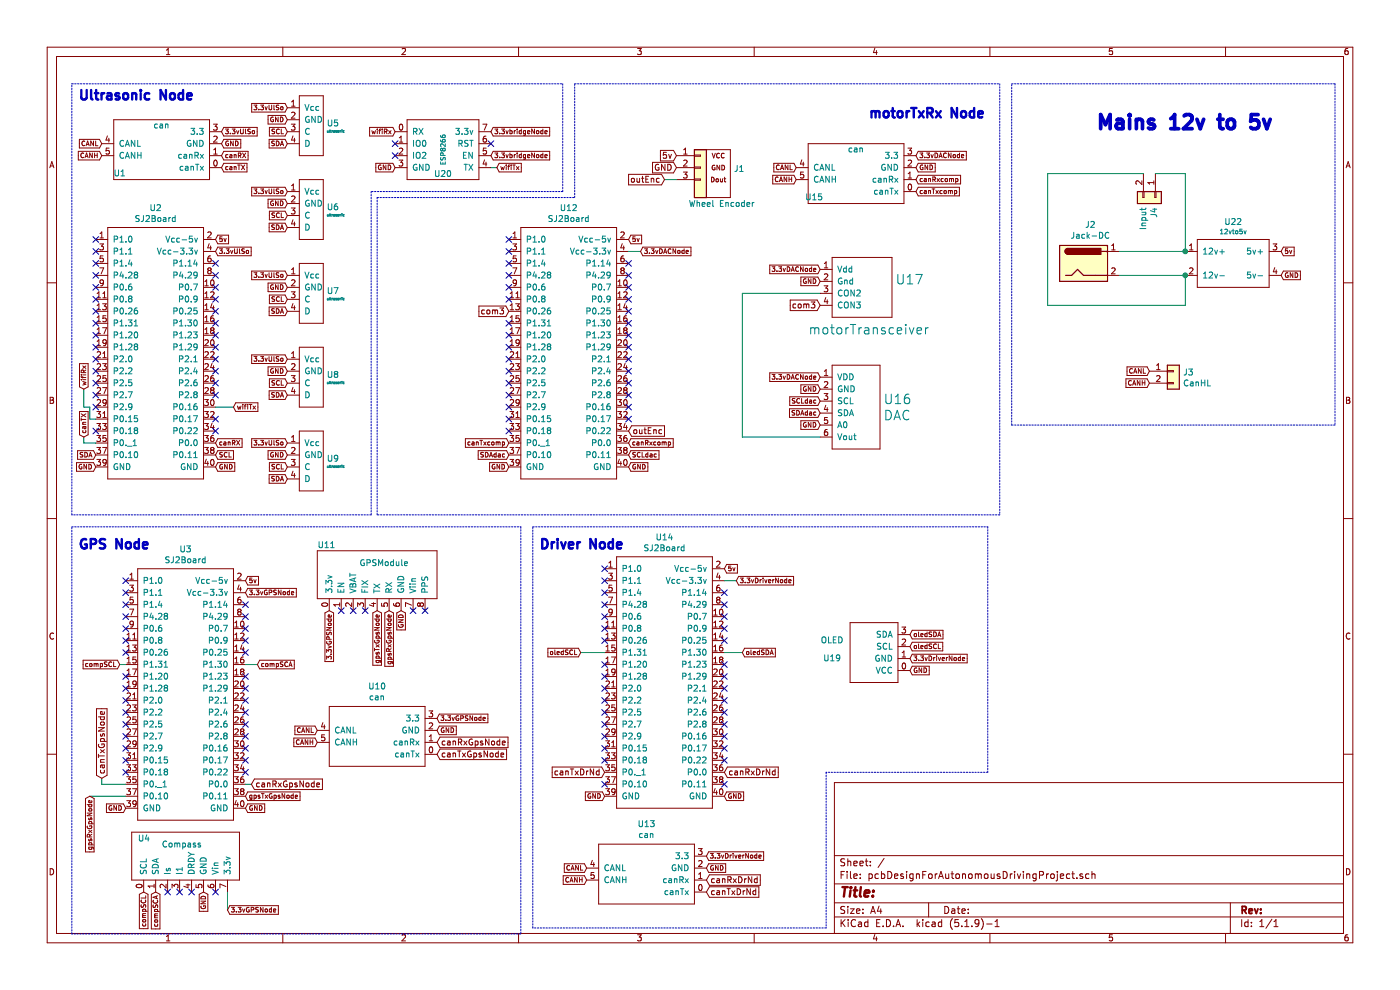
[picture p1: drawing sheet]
EESchema Schematic File Version 4
EELAYER 30 0
EELAYER END
$Descr A4 11693 8268
encoding utf-8
Sheet 1 1
Title ""
Date ""
Rev ""
Comp ""
Comment1 ""
Comment2 ""
Comment3 ""
Comment4 ""
$EndDescr
$Comp
L myComponents:SJ2Board U2
U 1 1
P 1300 2900
F 0 "U2" H 1300 4065 50  0000 C CNN
F 1 "SJ2Board" H 1300 3974 50  0000 C CNN
F 2 "myFootprint:sj2Board" H 1300 1900 50  0001 C CNN
F 3 "" H 1300 1900 50  0001 C CNN
	1    1300 2900
	1    0    0    -1  
$EndComp
$Comp
L myComponents:ultrasonic U7
U 1 1
P 2500 2400
F 0 "U7" V 2528 2628 50  0000 L CNN
F 1 "ultrasonic" V 2595 2628 20  0000 L CNN
F 2 "myFootprint:ultrasonic" H 2000 2100 50  0001 C CNN
F 3 "" H 2000 2100 50  0001 C CNN
	1    2500 2400
	0    1    1    0   
$EndComp
$Comp
L myComponents:ultrasonic U6
U 1 1
P 2500 1700
F 0 "U6" V 2528 1928 50  0000 L CNN
F 1 "ultrasonic" V 2595 1928 20  0000 L CNN
F 2 "myFootprint:ultrasonic" H 2000 1400 50  0001 C CNN
F 3 "" H 2000 1400 50  0001 C CNN
	1    2500 1700
	0    1    1    0   
$EndComp
$Comp
L myComponents:ultrasonic U8
U 1 1
P 2500 3100
F 0 "U8" V 2528 3328 50  0000 L CNN
F 1 "ultrasonic" V 2595 3328 20  0000 L CNN
F 2 "myFootprint:ultrasonic" H 2000 2800 50  0001 C CNN
F 3 "" H 2000 2800 50  0001 C CNN
	1    2500 3100
	0    1    1    0   
$EndComp
$Comp
L myComponents:ultrasonic U9
U 1 1
P 2500 3800
F 0 "U9" V 2528 4028 50  0000 L CNN
F 1 "ultrasonic" V 2595 4028 20  0000 L CNN
F 2 "myFootprint:ultrasonic" H 2000 3500 50  0001 C CNN
F 3 "" H 2000 3500 50  0001 C CNN
	1    2500 3800
	0    1    1    0   
$EndComp
Text GLabel 2400 2500 0    39   Input ~ 0
SCL
Text GLabel 2400 1800 0    39   Input ~ 0
SCL
Text GLabel 2400 3200 0    39   Input ~ 0
SCL
Text GLabel 2400 2600 0    39   Input ~ 0
SDA
Text GLabel 2400 1900 0    39   Input ~ 0
SDA
Text GLabel 2400 3300 0    39   Input ~ 0
SDA
Text GLabel 1800 3800 2    39   Input ~ 0
SCL
Text GLabel 2400 3900 0    39   Input ~ 0
SCL
Text GLabel 2400 4000 0    39   Input ~ 0
SDA
Text GLabel 800  3800 0    39   Input ~ 0
SDA
Text GLabel 2400 2300 0    39   Input ~ 0
3.3vUlSo
Text GLabel 2400 1600 0    39   Input ~ 0
3.3vUlSo
Text GLabel 2400 3000 0    39   Input ~ 0
3.3vUlSo
Text GLabel 2400 3700 0    39   Input ~ 0
3.3vUlSo
Text GLabel 2400 2400 0    39   Input ~ 0
GND
Text GLabel 2400 1700 0    39   Input ~ 0
GND
Text GLabel 2400 3100 0    39   Input ~ 0
GND
Text GLabel 2400 3800 0    39   Input ~ 0
GND
Text GLabel 1800 2000 2    39   Input ~ 0
5v
NoConn ~ 1800 2200
NoConn ~ 1800 2300
NoConn ~ 1800 2400
NoConn ~ 1800 2500
NoConn ~ 1800 2600
NoConn ~ 1800 2700
NoConn ~ 1800 2800
NoConn ~ 1800 3300
NoConn ~ 1800 3200
NoConn ~ 1800 3600
NoConn ~ 1800 3500
NoConn ~ 1800 2900
NoConn ~ 1800 3000
NoConn ~ 1800 3100
NoConn ~ 800  3600
NoConn ~ 800  3400
NoConn ~ 800  3300
NoConn ~ 800  3200
NoConn ~ 800  3100
NoConn ~ 800  3000
NoConn ~ 800  2900
NoConn ~ 800  2800
NoConn ~ 800  2700
NoConn ~ 800  2600
NoConn ~ 800  2500
NoConn ~ 800  2400
NoConn ~ 800  2000
NoConn ~ 800  2100
NoConn ~ 800  2200
NoConn ~ 800  2300
Text GLabel 1800 3900 2    39   Input ~ 0
GND
Text GLabel 800  3900 0    39   Input ~ 0
GND
$Comp
L myComponents:SJ2Board U12
U 1 1
P 4750 2900
F 0 "U12" H 4750 4065 50  0000 C CNN
F 1 "SJ2Board" H 4750 3974 50  0000 C CNN
F 2 "myFootprint:sj2Board" H 4750 1900 50  0001 C CNN
F 3 "" H 4750 1900 50  0001 C CNN
	1    4750 2900
	1    0    0    -1  
$EndComp
Text GLabel 1850 1400 2    39   Input ~ 0
canTX
$Comp
L myComponents:can U1
U 1 1
P 1250 1200
F 0 "U1" V 1000 1450 50  0000 C CNN
F 1 "can" V 1400 1100 50  0000 C CNN
F 2 "myFootprint:can" H 750 1900 50  0001 C CNN
F 3 "" H 750 1900 50  0001 C CNN
	1    1250 1200
	0    -1   -1   0   
$EndComp
Text GLabel 1850 1300 2    39   Input ~ 0
canRX
Text GLabel 1850 1100 2    39   Input ~ 0
3.3vUlSo
Text GLabel 1850 1200 2    39   Input ~ 0
GND
Wire Notes Line
	3100 4300 600  4300
Wire Notes Line
	600  4300 600  700 
Text GLabel 5250 3600 2    50   Input ~ 0
outEnc
Wire Notes Line
	8350 700  8350 4300
Wire Notes Line
	8350 4300 3150 4300
Text GLabel 5250 3900 2    39   Input ~ 0
GND
Text GLabel 4250 3900 0    39   Input ~ 0
GND
Text GLabel 5250 2000 2    39   Input ~ 0
5v
$Comp
L myComponents:SJ2Board U3
U 1 1
P 1550 5750
F 0 "U3" H 1550 6915 50  0000 C CNN
F 1 "SJ2Board" H 1550 6824 50  0000 C CNN
F 2 "myFootprint:sj2Board" H 1550 4750 50  0001 C CNN
F 3 "" H 1550 4750 50  0001 C CNN
	1    1550 5750
	1    0    0    -1  
$EndComp
$Comp
L myComponents:GPSModule U11
U 1 1
P 3150 4800
F 0 "U11" H 2650 5050 50  0000 L CNN
F 1 "GPSModule" H 3000 4900 50  0000 L CNN
F 2 "myFootprint:GPS" H 3150 4800 50  0001 C CNN
F 3 "" H 3150 4800 50  0001 C CNN
	1    3150 4800
	1    0    0    -1  
$EndComp
$Comp
L myComponents:can U10
U 1 1
P 3050 6100
F 0 "U10" V 3415 6000 50  0000 C CNN
F 1 "can" V 3324 6000 50  0000 C CNN
F 2 "myFootprint:can" H 2550 6800 50  0001 C CNN
F 3 "" H 2550 6800 50  0001 C CNN
	1    3050 6100
	0    -1   -1   0   
$EndComp
Text Notes 650  4600 0    79   ~ 16
GPS Node
Text GLabel 3650 6200 2    50   Input ~ 0
canRxGpsNode
Text GLabel 3650 6300 2    50   Input ~ 0
canTxGpsNode
Text GLabel 2100 6550 2    50   Input ~ 0
canRxGpsNode
Wire Wire Line
	2100 6550 2050 6550
Text GLabel 850  6500 1    50   Input ~ 0
canTxGpsNode
Wire Wire Line
	850  6500 850  6550
Wire Wire Line
	850  6550 1050 6550
Text GLabel 3150 5100 3    39   Input ~ 0
gpsTxGpsNode
Text GLabel 3250 5100 3    39   Input ~ 0
gpsRxGpsNode
Text GLabel 2050 6650 2    39   Input ~ 0
gpsTxGpsNode
Text GLabel 750  6650 3    39   Input ~ 0
gpsRxGpsNode
Text GLabel 1050 6750 0    39   Input ~ 0
GND
Text GLabel 2050 6750 2    39   Input ~ 0
GND
Text GLabel 3650 6100 2    39   Input ~ 0
GND
Text GLabel 3650 6000 2    39   Input ~ 0
3.3vGPSNode
Text GLabel 2750 5100 3    39   Input ~ 0
3.3vGPSNode
Text GLabel 3350 5100 3    39   Input ~ 0
GND
Text GLabel 2650 6200 0    39   Input ~ 0
CANH
Text GLabel 2650 6100 0    39   Input ~ 0
CANL
Text GLabel 850  1200 0    39   Input ~ 0
CANL
Text GLabel 850  1300 0    39   Input ~ 0
CANH
$Comp
L myComponents:Compass U4
U 1 1
P 1600 7150
F 0 "U4" H 1150 7300 50  0000 L CNN
F 1 "Compass" H 1350 7250 50  0000 L CNN
F 2 "myFootprint:compass" H 900 6550 50  0001 C CNN
F 3 "" H 900 6550 50  0001 C CNN
	1    1600 7150
	1    0    0    -1  
$EndComp
Text GLabel 1700 7450 3    39   Input ~ 0
GND
Text GLabel 1900 7600 2    39   Input ~ 0
3.3vGPSNode
Text GLabel 1200 7450 3    39   Input ~ 0
compSCL
Text GLabel 1300 7450 3    39   Input ~ 0
compSCA
Text GLabel 1000 5550 0    39   Input ~ 0
compSCL
Text GLabel 2150 5550 2    39   Input ~ 0
compSCA
Wire Wire Line
	2150 5550 2050 5550
Wire Wire Line
	1050 5550 1000 5550
Text GLabel 2050 4850 2    39   Input ~ 0
5v
Wire Notes Line
	600  4400 4350 4400
Wire Notes Line
	4350 4400 4350 7800
Wire Notes Line
	4350 7800 600  7800
Wire Notes Line
	600  7800 600  4400
Wire Wire Line
	750  6650 1050 6650
$Comp
L myComponents:SJ2Board U14
U 1 1
P 5550 5650
F 0 "U14" H 5550 6815 50  0000 C CNN
F 1 "SJ2Board" H 5550 6724 50  0000 C CNN
F 2 "myFootprint:sj2Board" H 5550 4650 50  0001 C CNN
F 3 "" H 5550 4650 50  0001 C CNN
	1    5550 5650
	1    0    0    -1  
$EndComp
Text GLabel 6050 4750 2    39   Input ~ 0
5v
Text GLabel 6050 6650 2    39   Input ~ 0
GND
Text GLabel 5050 6650 0    39   Input ~ 0
GND
$Comp
L myComponents:can U13
U 1 1
P 5300 7250
F 0 "U13" V 5665 7150 50  0000 C CNN
F 1 "can" V 5574 7150 50  0000 C CNN
F 2 "myFootprint:can" H 4800 7950 50  0001 C CNN
F 3 "" H 4800 7950 50  0001 C CNN
	1    5300 7250
	0    -1   -1   0   
$EndComp
Text GLabel 5900 7350 2    50   Input ~ 0
canRxDrNd
Text GLabel 5900 7450 2    50   Input ~ 0
canTxDrNd
Text GLabel 5900 7250 2    39   Input ~ 0
GND
Text GLabel 5900 7150 2    39   Input ~ 0
3.3vDriverNode
Text GLabel 4900 7350 0    39   Input ~ 0
CANH
Text GLabel 4900 7250 0    39   Input ~ 0
CANL
Wire Notes Line
	6900 7750 4450 7750
Wire Notes Line
	4450 7750 4450 4400
Text Notes 4500 4600 0    79   ~ 16
Driver Node
Text GLabel 5050 6450 0    50   Input ~ 0
canTxDrNd
Text GLabel 6050 6450 2    50   Input ~ 0
canRxDrNd
Text Notes 650  850  0    79   ~ 16
Ultrasonic Node
Text GLabel 7650 1600 2    39   Input ~ 0
canTxcomp
$Comp
L myComponents:can U15
U 1 1
P 7050 1400
F 0 "U15" V 6800 1650 50  0000 C CNN
F 1 "can" V 7200 1300 50  0000 C CNN
F 2 "myFootprint:can" H 6550 2100 50  0001 C CNN
F 3 "" H 6550 2100 50  0001 C CNN
	1    7050 1400
	0    -1   -1   0   
$EndComp
Text GLabel 7650 1500 2    39   Input ~ 0
canRxcomp
Text GLabel 7650 1300 2    39   Input ~ 0
3.3vDACNode
Text GLabel 7650 1400 2    39   Input ~ 0
GND
Text GLabel 6650 1400 0    39   Input ~ 0
CANL
Text GLabel 6650 1500 0    39   Input ~ 0
CANH
Text GLabel 5250 3700 2    39   Input ~ 0
canRxcomp
Text GLabel 4250 3700 0    39   Input ~ 0
canTxcomp
Text GLabel 1800 3700 2    39   Input ~ 0
canRX
$Comp
L myComponents:motorTransceiver U17
U 1 1
P 7250 2350
F 0 "U17" H 7478 2368 79  0000 L CNN
F 1 "motorTransceiver" H 6750 1950 79  0000 L CNN
F 2 "myFootprint:motorTransceiver" H 6650 1850 79  0001 C CNN
F 3 "" H 6650 1850 79  0001 C CNN
	1    7250 2350
	1    0    0    -1  
$EndComp
$Comp
L myComponents:DAC U16
U 1 1
P 7150 3450
F 0 "U16" H 7378 3568 79  0000 L CNN
F 1 "DAC" H 7378 3433 79  0000 L CNN
F 2 "myFootprint:DAC" H 6750 3150 79  0001 C CNN
F 3 "" H 6750 3150 79  0001 C CNN
	1    7150 3450
	1    0    0    -1  
$EndComp
Text GLabel 6850 3250 0    39   Input ~ 0
GND
Text GLabel 6850 2350 0    39   Input ~ 0
GND
Text GLabel 6850 3350 0    39   Input ~ 0
SCLdac
Text GLabel 6850 3450 0    39   Input ~ 0
SDAdac
Text GLabel 6850 3550 0    39   Input ~ 0
GND
Text GLabel 5250 3800 2    39   Input ~ 0
SCLdac
Text GLabel 4250 3800 0    39   Input ~ 0
SDAdac
Wire Wire Line
	6850 3650 6200 3650
Wire Wire Line
	6200 3650 6200 2450
Wire Wire Line
	6200 2450 6850 2450
Text GLabel 6850 2550 0    50   Input ~ 0
com3
Text GLabel 4250 2600 0    50   Input ~ 0
com3
Text Notes 7250 1000 0    79   ~ 16
motorTxRx Node
NoConn ~ 5250 3400
NoConn ~ 5250 3300
NoConn ~ 5250 3200
NoConn ~ 5250 3100
NoConn ~ 5250 3000
NoConn ~ 5250 2900
NoConn ~ 5250 2800
NoConn ~ 5250 2700
NoConn ~ 5250 2600
NoConn ~ 5250 3500
NoConn ~ 4250 3600
NoConn ~ 4250 3500
NoConn ~ 4250 3400
NoConn ~ 4250 3300
NoConn ~ 4250 3200
NoConn ~ 4250 3100
NoConn ~ 4250 3000
NoConn ~ 4250 2900
NoConn ~ 4250 2800
NoConn ~ 4250 2700
NoConn ~ 4250 2500
NoConn ~ 4250 2400
NoConn ~ 4250 2300
NoConn ~ 4250 2200
NoConn ~ 5250 2200
NoConn ~ 5250 2300
NoConn ~ 5250 2400
NoConn ~ 5250 2500
NoConn ~ 4250 2000
NoConn ~ 4250 2100
NoConn ~ 6050 6350
NoConn ~ 6050 6250
NoConn ~ 6050 6150
NoConn ~ 6050 6050
NoConn ~ 6050 5950
NoConn ~ 6050 5850
NoConn ~ 2050 5850
NoConn ~ 2050 5750
NoConn ~ 2050 5650
NoConn ~ 6050 5050
NoConn ~ 6050 4950
NoConn ~ 5050 4750
NoConn ~ 6050 5750
NoConn ~ 6050 5650
NoConn ~ 6050 5550
NoConn ~ 6050 5350
NoConn ~ 6050 5250
NoConn ~ 6050 5150
NoConn ~ 2050 6150
NoConn ~ 2050 6050
NoConn ~ 2050 5950
NoConn ~ 5050 5050
NoConn ~ 5050 4950
NoConn ~ 5050 4850
NoConn ~ 5050 5350
NoConn ~ 5050 5250
NoConn ~ 5050 5150
NoConn ~ 5050 5650
NoConn ~ 5050 5550
NoConn ~ 5050 5950
NoConn ~ 5050 5850
NoConn ~ 5050 5750
NoConn ~ 5050 6050
NoConn ~ 5050 6150
NoConn ~ 5050 6250
NoConn ~ 5050 6350
NoConn ~ 2050 6250
NoConn ~ 2050 6350
NoConn ~ 1050 6250
NoConn ~ 1050 6350
NoConn ~ 1050 6150
NoConn ~ 1050 6050
NoConn ~ 1050 5950
NoConn ~ 1050 5850
NoConn ~ 1050 5750
NoConn ~ 1050 5650
NoConn ~ 1050 5450
NoConn ~ 1050 5350
NoConn ~ 2050 5350
NoConn ~ 2050 5450
NoConn ~ 2050 6450
NoConn ~ 1050 6450
NoConn ~ 2050 5050
NoConn ~ 2050 5150
NoConn ~ 2050 5250
NoConn ~ 1050 5150
NoConn ~ 1050 5250
NoConn ~ 1050 5050
NoConn ~ 1050 4950
NoConn ~ 1050 4850
NoConn ~ 3550 5100
NoConn ~ 3450 5100
NoConn ~ 3050 5100
NoConn ~ 2950 5100
NoConn ~ 2850 5100
NoConn ~ 1800 7450
NoConn ~ 1600 7450
NoConn ~ 1500 7450
NoConn ~ 1400 7450
$Comp
L myComponents:12vto5v U22
U 1 1
P 10300 2200
F 0 "U22" H 10300 2549 50  0000 C CNN
F 1 "12vto5v" H 10300 2466 39  0000 C CNN
F 2 "myFootprint:12vto5v" H 9700 1600 50  0001 C CNN
F 3 "" H 9700 1600 50  0001 C CNN
	1    10300 2200
	1    0    0    -1  
$EndComp
Wire Notes Line
	11150 3550 8450 3550
Wire Notes Line
	8450 3550 8450 700 
Wire Notes Line
	8450 700  11150 700 
Wire Notes Line
	11150 700  11150 3550
Text Notes 9150 1100 0    118  ~ 24
Mains 12v to 5v
Text GLabel 10700 2300 2    39   Input ~ 0
GND
Text GLabel 10700 2100 2    39   Input ~ 0
5v
$Comp
L Connector:Jack-DC J2
U 1 1
P 9050 2200
F 0 "J2" H 9107 2525 50  0000 C CNN
F 1 "Jack-DC" H 9107 2434 50  0000 C CNN
F 2 "myFootprint:BarrelJack_Horizontal" H 9100 2160 50  0001 C CNN
F 3 "~" H 9100 2160 50  0001 C CNN
	1    9050 2200
	1    0    0    -1  
$EndComp
Wire Wire Line
	9350 2300 9900 2300
Text GLabel 6850 3150 0    39   Input ~ 0
3.3vDACNode
Wire Wire Line
	700  3700 800  3700
Wire Wire Line
	700  3650 700  3700
Text GLabel 700  3650 1    39   Input ~ 0
canTX
Text GLabel 3300 1100 0    39   Input ~ 0
wifiRx
Wire Wire Line
	4150 1400 4100 1400
NoConn ~ 3300 1200
NoConn ~ 3300 1300
NoConn ~ 4100 1200
Text GLabel 4150 1400 2    39   Input ~ 0
wifiTx
Text GLabel 3300 1400 0    39   Input ~ 0
GND
Text GLabel 4100 1100 2    39   Input ~ 0
3.3vbridgeNode
$Comp
L myComponents:ESP8266 U20
U 1 1
P 3700 1200
F 0 "U20" H 3700 950 50  0000 C CNN
F 1 "ESP8266" V 3700 1150 39  0000 C CNN
F 2 "myFootprint:ESP8266" H 3700 1200 50  0001 C CNN
F 3 "" H 3700 1200 50  0001 C CNN
	1    3700 1200
	1    0    0    -1  
$EndComp
Text GLabel 2400 1000 0    39   Input ~ 0
GND
Text GLabel 2400 900  0    39   Input ~ 0
3.3vUlSo
Text GLabel 2400 1200 0    39   Input ~ 0
SDA
Text GLabel 2400 1100 0    39   Input ~ 0
SCL
$Comp
L myComponents:ultrasonic U5
U 1 1
P 2500 1000
F 0 "U5" V 2528 1228 50  0000 L CNN
F 1 "ultrasonic" V 2595 1228 20  0000 L CNN
F 2 "myFootprint:ultrasonic" H 2000 700 50  0001 C CNN
F 3 "" H 2000 700 50  0001 C CNN
	1    2500 1000
	0    1    1    0   
$EndComp
$Comp
L myComponents:Encoder J1
U 1 1
P 5950 1500
F 0 "J1" H 6128 1592 50  0000 L CNN
F 1 "Wheel Encoder" H 5750 1300 50  0000 L CNN
F 2 "myFootprint:WheelEncoder" H 5850 1600 50  0001 C CNN
F 3 "~" H 5850 1600 50  0001 C CNN
	1    5950 1500
	1    0    0    -1  
$EndComp
Text GLabel 5550 1500 0    50   Input ~ 0
outEnc
Text GLabel 5650 1400 0    50   Input ~ 0
GND
Text GLabel 5650 1300 0    50   Input ~ 0
5v
$Comp
L myComponents:OLED U19
U 1 1
P 7300 5500
F 0 "U19" V 7300 5850 50  0000 C CNN
F 1 "OLED" V 7450 5850 50  0000 C CNN
F 2 "myFootprint:Oled" H 7100 5100 50  0001 C CNN
F 3 "" H 7100 5100 50  0001 C CNN
	1    7300 5500
	0    -1   -1   0   
$EndComp
Text GLabel 7600 5400 2    39   Input ~ 0
oledSCL
Text GLabel 7600 5600 2    39   Input ~ 0
GND
Text GLabel 1800 2100 2    39   Input ~ 0
3.3vUlSo
Wire Wire Line
	1900 7450 1900 7600
Text GLabel 2050 4950 2    39   Input ~ 0
3.3vGPSNode
Text GLabel 6850 2250 0    39   Input ~ 0
3.3vDACNode
Text GLabel 5350 2100 2    39   Input ~ 0
3.3vDACNode
Wire Wire Line
	5350 2100 5250 2100
Text GLabel 6150 4850 2    39   Input ~ 0
3.3vDriverNode
Wire Wire Line
	6150 4850 6050 4850
Text GLabel 4100 1300 2    39   Input ~ 0
3.3vbridgeNode
$Comp
L Connector_Generic:Conn_01x02 J3
U 1 1
P 9800 3100
F 0 "J3" H 9880 3092 50  0000 L CNN
F 1 "CanHL" H 9880 3001 50  0000 L CNN
F 2 "Connector_PinHeader_2.54mm:PinHeader_1x02_P2.54mm_Vertical" H 9800 3100 50  0001 C CNN
F 3 "~" H 9800 3100 50  0001 C CNN
	1    9800 3100
	1    0    0    -1  
$EndComp
Text GLabel 9600 3100 0    39   Input ~ 0
CANL
Text GLabel 9600 3200 0    39   Input ~ 0
CANH
Text GLabel 4850 5450 0    39   Input ~ 0
oledSCL
Text GLabel 6200 5450 2    39   Input ~ 0
oledSDA
Wire Wire Line
	5050 5450 4850 5450
NoConn ~ 6050 6550
NoConn ~ 5050 6550
Text GLabel 1950 3400 2    39   Input ~ 0
wifiTx
Text GLabel 700  3250 1    39   Input ~ 0
wifiRx
Wire Wire Line
	800  3500 750  3500
Wire Wire Line
	750  3500 750  3400
Wire Wire Line
	750  3400 700  3400
Wire Wire Line
	700  3400 700  3250
Wire Wire Line
	1950 3400 1800 3400
Wire Wire Line
	5650 1500 5550 1500
Wire Notes Line
	4700 700  4700 1600
Wire Notes Line
	4700 1600 3100 1600
Wire Notes Line
	3100 1600 3100 4300
Wire Notes Line
	600  700  4700 700 
Wire Notes Line
	3150 4300 3150 1650
Wire Notes Line
	3150 1650 4800 1650
Wire Notes Line
	4800 1650 4800 700 
Wire Notes Line
	4800 700  8350 700 
Wire Notes Line
	8250 4400 8250 6450
Wire Notes Line
	8250 6450 6900 6450
Wire Notes Line
	6900 6450 6900 7750
Wire Notes Line
	4450 4400 8250 4400
Wire Wire Line
	6200 5450 6050 5450
Text GLabel 7600 5300 2    39   Input ~ 0
oledSDA
Wire Wire Line
	9900 2100 9350 2100
Text GLabel 7600 5500 2    39   Input ~ 0
3.3vDriverNode
$Comp
L Connector_Generic:Conn_01x02 J4
U 1 1
P 9650 1650
F 0 "J4" H 9730 1642 50  0000 L CNN
F 1 "Input" H 9730 1551 50  0000 L CNN
F 2 "Connector_PinHeader_2.54mm:PinHeader_1x02_P2.54mm_Vertical" H 9650 1650 50  0001 C CNN
F 3 "~" H 9650 1650 50  0001 C CNN
	1    9650 1650
	0    1    1    0   
$EndComp
Wire Wire Line
	9900 2100 9900 1450
Wire Wire Line
	9900 1450 9650 1450
Connection ~ 9900 2100
Wire Wire Line
	9550 1450 8750 1450
Wire Wire Line
	8750 1450 8750 2550
Wire Wire Line
	8750 2550 9900 2550
Wire Wire Line
	9900 2550 9900 2300
Connection ~ 9900 2300
$EndSCHEMATC
